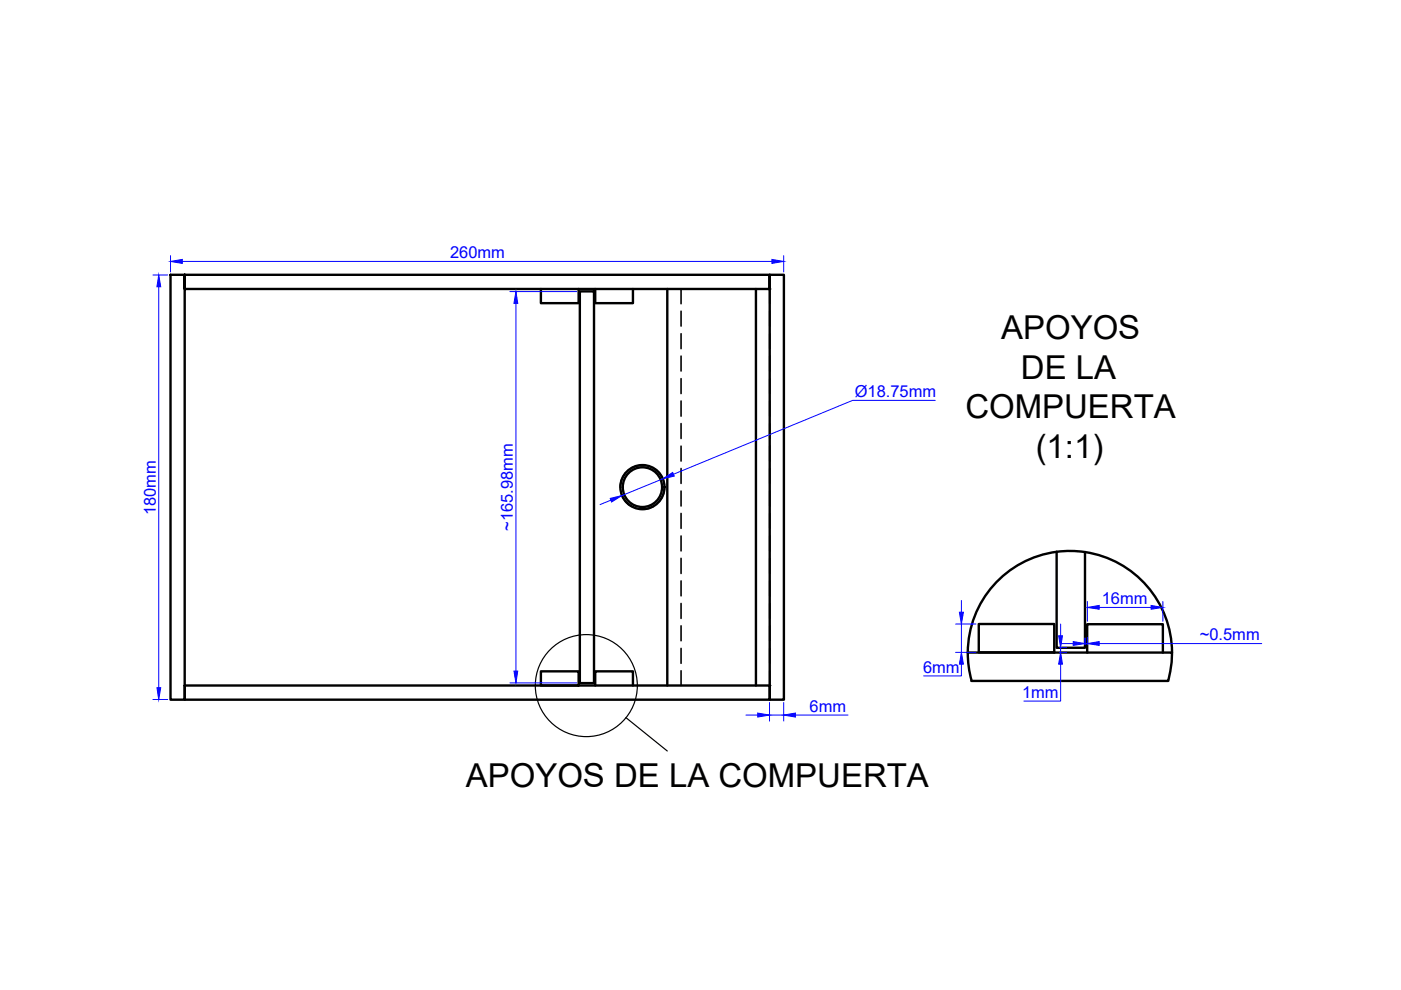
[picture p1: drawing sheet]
<svg xmlns="http://www.w3.org/2000/svg" width="297mm" height="210mm" viewBox="0 0 297 210" stroke-linecap="round" stroke-linejoin="round" font-family="sans-serif">
<!-- layer: MD_Oculto -->
<g fill="none" stroke="#000" stroke-width=".34">
<path d="M144.4 61.3v3.1M144.4 66v3.1M144.4 70.8v3.1M144.4 75.5v3.2M163.2 61.3v3.1M163.2 66v3.1M163.2 70.8v3.1M163.2 75.5v3.2M137 98.7a4.8 4.8 0 0 0-3.1 .5M138.5 99.3a4 4 0 0 1 2.1 2.4M144.4 80.3v3.2M144.4 85v3.2"/>
<path d="M144.4 89.8v3.2M144.4 94.6v3.2M144.4 99.3v3.2M163.2 80.3v3.2M163.2 85v3.2M163.2 89.8v3.2M163.2 94.6v3.2M163.2 99.3v3.2M131.8 104.9a4.6 4.6 0 0 0 2 2.4M132.6 100.3a5 5 0 0 0-1.1 3M138.5 107.4a4.4 4.4 0 0 1-3.2 .5M140.9 103.3a4.9 4.9 0 0 1-1.2 3.1"/>
<path d="M144.4 104.1v3.2M144.4 108.9v3.1M144.4 113.6v3.2M144.4 118.4v3.2M163.2 104.1v3.2M163.2 108.9v3.1M163.2 113.6v3.2M163.2 118.4v3.2M144.4 123.2v3.1M144.4 127.9v3.2M144.4 132.7v3.2M144.4 137.5v3.1"/>
<path d="M163.2 123.2v3.1M163.2 127.9v3.2M163.2 132.7v3.2M163.2 137.5v3.1M144.4 142.2v3.1M163.2 142.2v3.1"/>
</g>
<!-- layer: MD_Visible -->
<g fill="none" stroke="#000" stroke-width=".51">
<path d="M36.2 58.3h127v90.1h3v-90.1h-3v3h-124v-3v90.1h-3zM114.7 61.3v3h8v-3M122.9 61.8h3v83h-3zM126.2 61.3v3h8v-3M141.5 61.3v84M160.3 61.3v84M224 117v20.3h6v-20.2M205.1 138.4h43.4l-.1 2-.7 4h-41.7M207.5 132.3h16v6h-16zM230.5 138.4v-6.1h16v6.1M248.5 138.3a21.7 21.7 0 0 0-24.7-21.3 21.7 21.7 0 0 0-17.8 27.3M39.2 145.3h124v3.1h-124z"/>
<path d="M114.7 142.3h8v3h-8zM126.2 145.3v-3h8v3"/>
<circle cx="136.2" cy="103.3" r="4.7"/>
<circle cx="136.2" cy="103.3" r="4.2"/>
</g>
<!-- layer: MD_Oculto -->
<g fill="#000">
<circle cx="163.2" cy="61.3" r=".17"/>
<circle cx="163.2" cy="145.3" r=".17"/>
</g>
<g fill="none" stroke="#000" stroke-width=".25">
<path d="M132.7 152.2l8.8 7"/>
<circle cx="124.3" cy="145.4" r="10.8"/>
</g>
<!-- layer: COTAS -->
<g fill="none" stroke="#00f" stroke-width=".21">
<path d="M32.4 58.3h3.2M36.2 54.2v3.5M38.7 55.4h125M166.2 54.2v3.5M33.7 60.8v85M108.1 61.8h14.2M109.4 64.3v78M198.3 84.9h-17.5l-38 15.7M129.5 106.1l-2.3 .9M140.5 101.5l-8.7 3.6M202.6 132.3h4.3M202.6 138.3h4.3"/>
<path d="M203.8 127.3v2.5M203.8 132.3v6M224.7 138.3h1.4M224.7 137.3h1.4M224.9 132.3v2.5M224.9 137.3v1M225 136.5h2.5M230 135.2v1.5M230 136.5h.5M230.5 127.5v4.2M230.5 135.2v1.5M233 128.8h11.1"/>
<path d="M233 136.5h34.5M246.5 127.5v4.2M32.4 148.3h3.2M108.1 144.8h14.2M158.2 151.6h2.5M163.2 148.9v4M163.2 151.6h3M166.2 148.9v4M168.7 151.6h11.1M203.8 140.8v2.5h-8M224.9 140.8v7.8h-7.8"/>
</g>
<g fill="#00f" stroke="#00f" stroke-width=".21">
<path d="M33.7 58.3l.4 2.5h-.8z"/>
<path d="M33.3 145.8h.8l-.4 2.5z"/>
<path d="M36.2 55.4l2.5-.4v.9z"/>
<path d="M163.7 55l2.5 .4-2.5 .5z"/>
<path d="M109.4 61.8l.4 2.5h-.8z"/>
<path d="M109 142.3h.8l-.4 2.5z"/>
<path d="M244.1 128.4l2.4 .4-2.4 .4z"/>
<path d="M230.5 128.8l2.5-.4v.8z"/>
<path d="M227.5 136l2.5 .5-2.5 .3z"/>
<path d="M230.5 136.5l2.5-.5v.8z"/>
<path d="M203.4 129.8h.9l-.5 2.5z"/>
<path d="M203.8 138.3l.5 2.5h-.9z"/>
<path d="M160.7 151.2l2.5 .4-2.5 .4z"/>
<path d="M166.2 151.6l2.5-.4v.8z"/>
<path d="M129.4 105.7l2.4-.6-2.1 1.3z"/>
<path d="M140.5 101.5l2.1-1.3 .4 .7z"/>
<path d="M224.5 134.8h.8l-.4 2.5z"/>
<path d="M224.9 138.3l.4 2.5h-.8z"/>
</g>
<g font-size="7">
<text x="212.3" y="71.9">APOYOS</text>
<text x="216.5" y="80.3">DE LA</text>
<text x="204.7" y="88.7">COMPUERTA</text>
<text x="219.6" y="97.1">(1:1)</text>
<text x="98.8" y="166.9">APOYOS DE LA COMPUERTA</text>
</g>
<g font-size="3.5" fill="#00f">
<text x="95.4" y="54.8">260mm</text>
<text x="181.2" y="84.2">Ø18.75mm</text>
<text x="33" y="109.2" transform="rotate(-90 33 109.2)">180mm</text>
<text x="108.7" y="112.5" transform="rotate(-90 108.7 112.5)">~165.98mm</text>
<text x="233.6" y="128.1">16mm</text>
<text x="254.4" y="135.8">~0.5mm</text>
<text x="195.7" y="142.6">6mm</text>
<text x="216.7" y="148">1mm</text>
<text x="171.7" y="150.9">6mm</text>
</g>
</svg>
